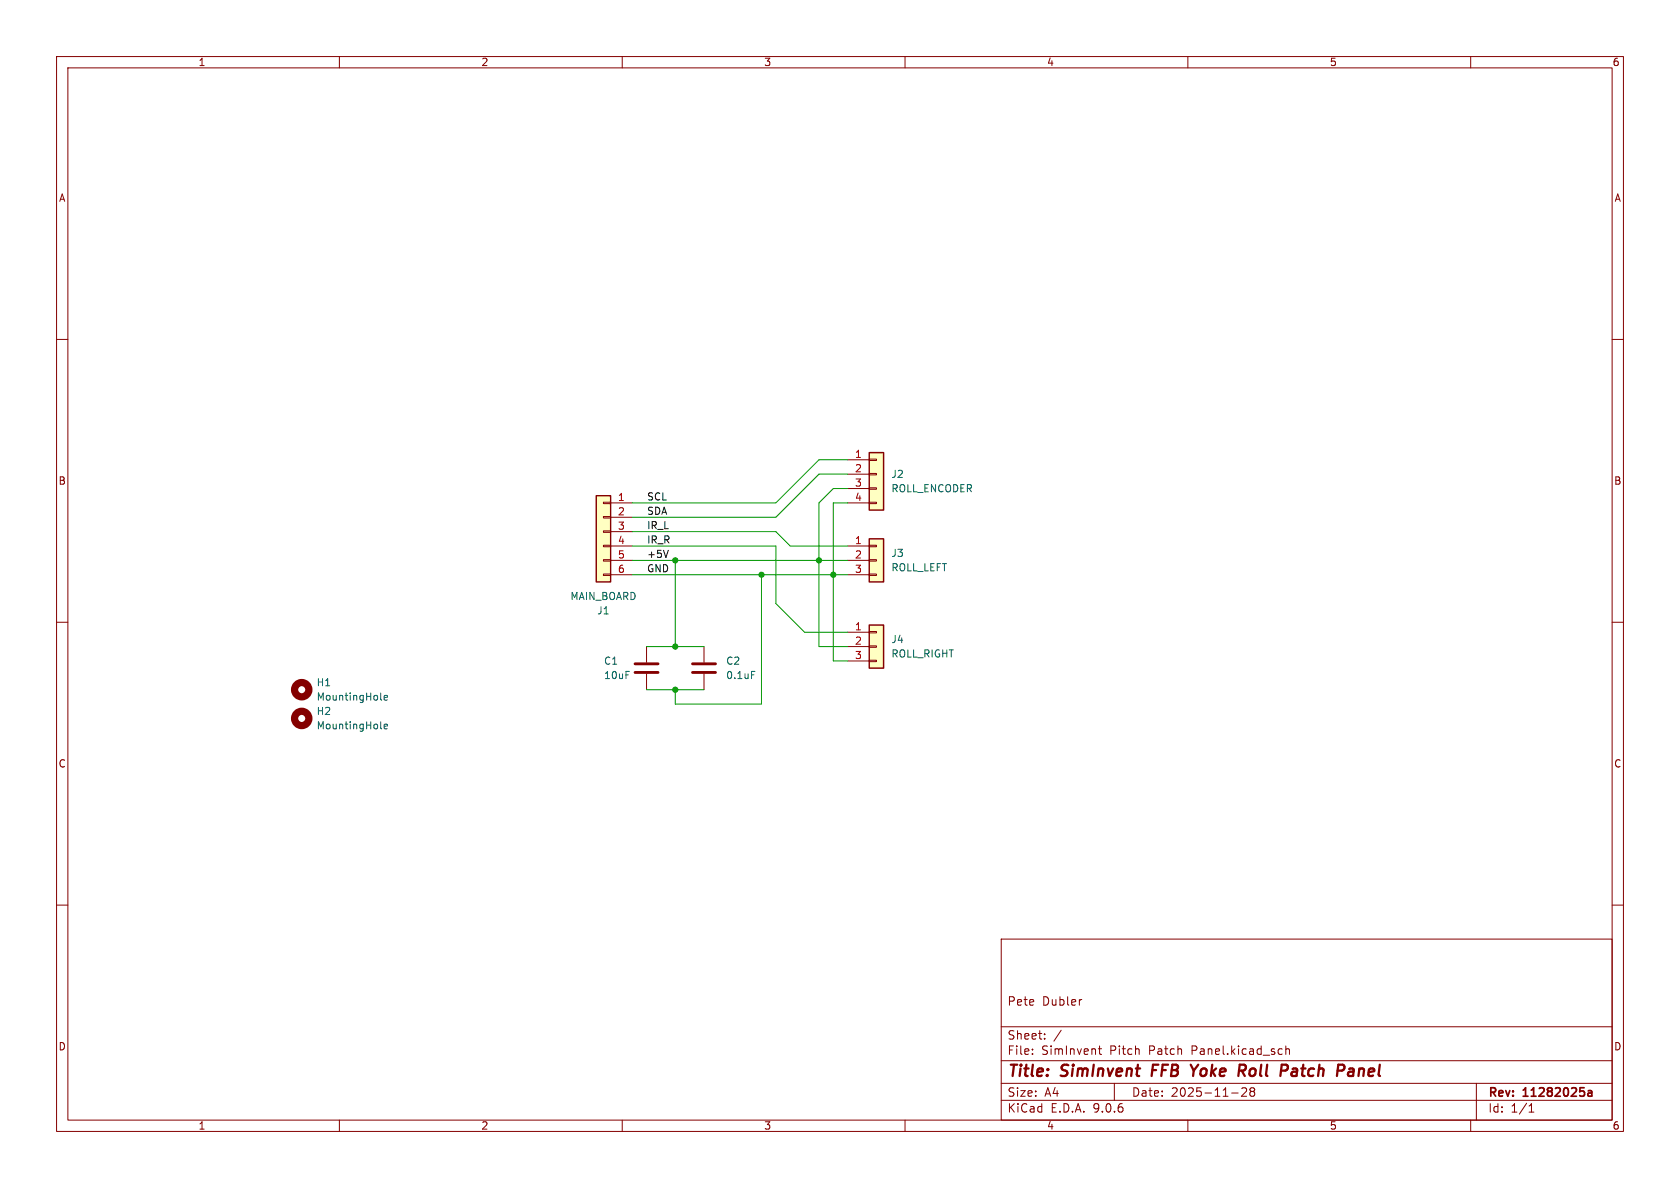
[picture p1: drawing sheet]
<svg xmlns="http://www.w3.org/2000/svg" width="297mm" height="210mm" viewBox="0 0 297 210" stroke-linecap="round" stroke-linejoin="round" font-family="sans-serif">
<g fill="none" stroke="#840000" stroke-width=".18">
<path d="M10 10h277v190h-277zM12 12h273v186h-273zM60 10v2M110 10v2M160 10v2M210 10v2M260 10v2M10 60h2M285 60h2M10 110h2M124.5 114.3v2.8M124.5 119.1v2.8"/>
<path d="M285 110h2M10 160h2M177 166h108v32h-108zM191.1 176.7h.1M285 160h2M60 198v2M110 198v2M160 198v2M177 194.5h108M177 191.5h108M177 187.5h108M177 181.5h108"/>
<path d="M182.5 186.3v.1M182.5 185.5v.1M184.7 183.6v.1M184.7 182.8v.1M187.6 182.1l-1.3 2M194.2 185.4h.5M194.4 184.9v1.3l.3 .2M197 191.5v3M210 198v2M217.7 193.2h1.2M219.5 192.4l.6-.1 .2 .1 .1 .3-.9 1.1h.9M221.2 192.9l-.2-.2 .2-.4 .5 .1 .1 .2-.3 .3"/>
<path d="M221.2 192.9l-.2 .3v.5l.2 .1 .5-.1 .1-.2-.1-.4-.2-.2M221.2 192.9h.3M227.3 185.5l.2-.1 .4 .1 .1 .9M227.3 184.9v1.5M260 198v2M261 191.5v6.5M270.3 196.6h.9M270.3 195.5l.4-.4v1.5"/>
</g>
<path d="M280.8 192.9h.5l.1 .9M281.4 193.1l-.5 .1a.29 .29 0 0 0-.2 .3 .29 .29 0 0 0 .2 .3l.5-.1" fill="none" stroke="#840000" stroke-width=".3"/>
<path d="M203.8 188.2l-.2 2M210.5 188.2l.5 1.1M211 189.3l-.1 .9M211.8 188.2l-.8 1.1M219.5 189.3l.6 .9M219.9 188.2l.2 .1a.58 .58 0 0 1-.3 1M229.1 188.9l-.6 .1M229.1 189.4h-.5a.4 .4 0 0 0-.3 .4 .4 .4 0 0 0 .2 .4h.5M238.5 189l.2-.1 .6 .1-.1 1.2M239.3 189.4h-.7a.4 .4 0 0 0-.3 .4 .4 .4 0 0 0 .2 .4l.7-.1" fill="none" stroke="#840000" stroke-width=".4"/>
<path d="M122.4 117.3h4.1M122.4 118.9h4.1" fill="none" stroke="#840000" stroke-width=".51"/>
<path d="M132.9 118.7h.6" fill="none" stroke="#006464" stroke-width=".18"/>
<path d="M153.7 95.3h2.5v7.6h-2.5z" fill="#ffffc2"/>
<path d="M153.7 95.3h2.5v7.6h-2.5z" fill="none" stroke="#840000" stroke-width=".25"/>
<path d="M149.9 96.5h3.8M149.9 99.1h3.8M153.7 96.4h1.2v.2h-1.2zM153.7 98.9h1.2v.3h-1.2zM149.9 101.6h3.8M153.7 101.5h1.2v.2h-1.2z" fill="none" stroke="#840000" stroke-width=".18"/>
<path d="M153.7 110.5h2.5v7.6h-2.5z" fill="#ffffc2"/>
<path d="M153.7 110.5h2.5v7.6h-2.5z" fill="none" stroke="#840000" stroke-width=".25"/>
<path d="M149.9 111.8h3.8M149.9 114.3h3.8M149.9 116.8h3.8M153.7 111.6h1.2v.3h-1.2zM153.7 114.2h1.2v.2h-1.2zM153.7 116.7h1.2v.3h-1.2z" fill="none" stroke="#840000" stroke-width=".18"/>
<path d="M153.7 80h2.5v10.2h-2.5z" fill="#ffffc2"/>
<path d="M153.7 80h2.5v10.2h-2.5z" fill="none" stroke="#840000" stroke-width=".25"/>
<path d="M149.9 81.3h3.8M149.9 83.8h3.8M149.9 86.4h3.8M149.9 88.9h3.8M153.7 81.2h1.2v.2h-1.2zM153.7 83.7h1.2v.2h-1.2zM153.7 86.2h1.2v.3h-1.2zM153.7 88.8h1.2v.2h-1.2z" fill="none" stroke="#840000" stroke-width=".18"/>
<path d="M105.4 87.6h2.5v15.3h-2.5z" fill="#ffffc2"/>
<path d="M105.4 87.6h2.5v15.3h-2.5z" fill="none" stroke="#840000" stroke-width=".25"/>
<g fill="none" stroke="#840000" stroke-width=".18">
<path d="M106.7 88.8h1.2v.2h-1.2zM106.7 91.3h1.2v.3h-1.2zM106.7 93.9h1.2v.2h-1.2zM106.7 96.4h1.2v.2h-1.2zM106.7 98.9h1.2v.3h-1.2zM107.9 88.9h3.9M107.9 91.4h3.9M107.9 94h3.9M107.9 96.5h3.9M107.9 99.1h3.9M106.7 101.5h1.2v.2h-1.2zM107.9 101.6h3.9"/>
<path d="M114.3 114.3v2.8M114.3 119.1v2.8"/>
</g>
<g fill="none" stroke="#840000" stroke-width="1.3">
<circle cx="53.3" cy="121.9" r="1.27"/>
<circle cx="53.3" cy="127" r="1.27"/>
</g>
<path d="M67.3 128.7l.2 .1M67.3 123.6l.2 .2M67.9 128.4l.6-.1-.1-.2-.3-.1-.2 .2 .1 .6h.4M67.9 123.3l.6-.1-.1-.2-.3-.1-.2 .2 .1 .6h.4" fill="none" stroke="#006464" stroke-width=".18"/>
<path d="M112.3 117.3h4M112.3 118.9h4" fill="none" stroke="#840000" stroke-width=".51"/>
<path d="M118.1 97.3l-.4 1.2" fill="none" stroke="#0f0f0f" stroke-width=".18"/>
<path d="M111.8 96.5h25.4v10.2l5 5.1h7.7M111.8 94h25.4l2.5 2.5h10.2M111.8 99.1h38.1M119.4 99.1v15.2M149.9 81.3h-5.1l-7.6 7.6h-25.4M149.9 83.8h-5.1l-7.6 7.6h-25.4M149.9 88.9h-2.6v27.9h2.6M149.9 86.4h-2.6l-2.5 2.5v25.4h5.1M111.8 101.6h38.1M114.3 114.3h10.2M134.6 101.6v22.9h-15.2v-2.6M114.3 121.9h10.2" fill="none" stroke="#009600" stroke-width=".18"/>
<g fill="#009600" stroke="#009600" stroke-width=".18">
<circle cx="134.6" cy="101.6" r=".46"/>
<circle cx="147.3" cy="101.6" r=".46"/>
<circle cx="144.8" cy="99.1" r=".46"/>
<circle cx="119.4" cy="99.1" r=".46"/>
<circle cx="119.4" cy="121.9" r=".46"/>
<circle cx="119.4" cy="114.3" r=".46"/>
</g>
<g font-size="2.8" fill="#840000">
<text x="178" y="190.9">Title:</text>
<text x="187.7" y="190.9">SimInvent</text>
<text x="204.5" y="190.9">FFB</text>
<text x="212.2" y="190.9">Yoke</text>
<text x="221.4" y="190.9">Roll</text>
<text x="229.6" y="190.9">Patch</text>
<text x="240.4" y="190.9">Panel</text>
</g>
<g font-size="2.1" fill="#840000">
<text x="178" y="178">Pete</text>
<text x="184.2" y="178">Dubler</text>
<text x="178" y="184">Sheet:</text>
<text x="178" y="186.7">File:</text>
<text x="184.1" y="186.7">SimInvent</text>
<text x="196.2" y="186.7">Pitch</text>
<text x="203.3" y="186.7">Patch</text>
<text x="210.9" y="186.7">Panel.kicad_sch</text>
<text x="178" y="196.9">KiCad</text>
<text x="178" y="194.1">Size:</text>
<text x="184.7" y="194.1">A4</text>
<text x="185.7" y="196.9">E.D.A.</text>
<text x="193.3" y="196.9">9.0.6</text>
<text x="200" y="194.1">Date:</text>
<text x="207" y="194.1">2025-11-28</text>
<text x="263" y="194.3">Rev:</text>
<text x="263" y="196.9">Id:</text>
<text x="267.1" y="196.9">1/1</text>
<text x="269.4" y="194.3">11282025a</text>
</g>
<g font-size="1.8" fill="#840000">
<text x="35" y="11.9">1</text>
<text x="85" y="11.9">2</text>
<text x="135" y="11.9">3</text>
<text x="185" y="11.9">4</text>
<text x="235" y="11.9">5</text>
<text x="285" y="11.9">6</text>
<text x="10.3" y="35.9">A</text>
<text x="285.3" y="35.9">A</text>
<text x="10.3" y="85.9">B</text>
<text x="285.3" y="85.9">B</text>
<text x="10.3" y="135.9">C</text>
<text x="285.3" y="135.9">C</text>
<text x="10.3" y="185.9">D</text>
<text x="285.3" y="185.9">D</text>
<text x="35" y="199.9">1</text>
<text x="85" y="199.9">2</text>
<text x="135" y="199.9">3</text>
<text x="185" y="199.9">4</text>
<text x="235" y="199.9">5</text>
<text x="285" y="199.9">6</text>
</g>
<g font-size="1.8" fill="#a90000">
<text x="151.1" y="81">1</text>
<text x="151.1" y="83.6">2</text>
<text x="109.1" y="88.6">1</text>
<text x="151.1" y="86.1">3</text>
<text x="151.1" y="88.6">4</text>
<text x="109.1" y="91.2">2</text>
<text x="109.1" y="93.7">3</text>
<text x="109.1" y="96.3">4</text>
<text x="109.1" y="98.8">5</text>
<text x="109.1" y="101.3">6</text>
<text x="151.1" y="96.3">1</text>
<text x="151.1" y="98.8">2</text>
<text x="151.1" y="101.3">3</text>
<text x="151.1" y="111.5">1</text>
<text x="151.1" y="114">2</text>
<text x="151.1" y="116.6">3</text>
</g>
<g font-size="1.8" fill="#0f0f0f">
<text x="114.3" y="88.6">SCL</text>
<text x="114.3" y="91.1">SDA</text>
<text x="114.3" y="93.6">IR_L</text>
<text x="114.3" y="98.7">+5V</text>
<text x="114.3" y="101.3">GND</text>
<text x="114.3" y="96.2">IR_R</text>
</g>
<g font-size="1.8" fill="#006464">
<text x="157.5" y="84.7">J2</text>
<text x="157.5" y="87.2">ROLL_ENCODER</text>
<text x="157.5" y="98.7">J3</text>
<text x="157.5" y="101.2">ROLL_LEFT</text>
<text x="100.7" y="106.3">MAIN_BOARD</text>
<text x="105.5" y="108.8">J1</text>
<text x="157.5" y="113.9">J4</text>
<text x="106.7" y="117.7">C1</text>
<text x="128.3" y="117.7">C2</text>
<text x="157.5" y="116.4">ROLL_RIGHT</text>
<text x="55.9" y="121.5">H1</text>
<text x="55.9" y="124.1">MountingHole</text>
<text x="106.7" y="120.2">10uF</text>
<text x="128.3" y="120.2">0.1uF</text>
<text x="55.9" y="126.6">H2</text>
<text x="55.9" y="129.1">MountingHole</text>
</g>
</svg>
